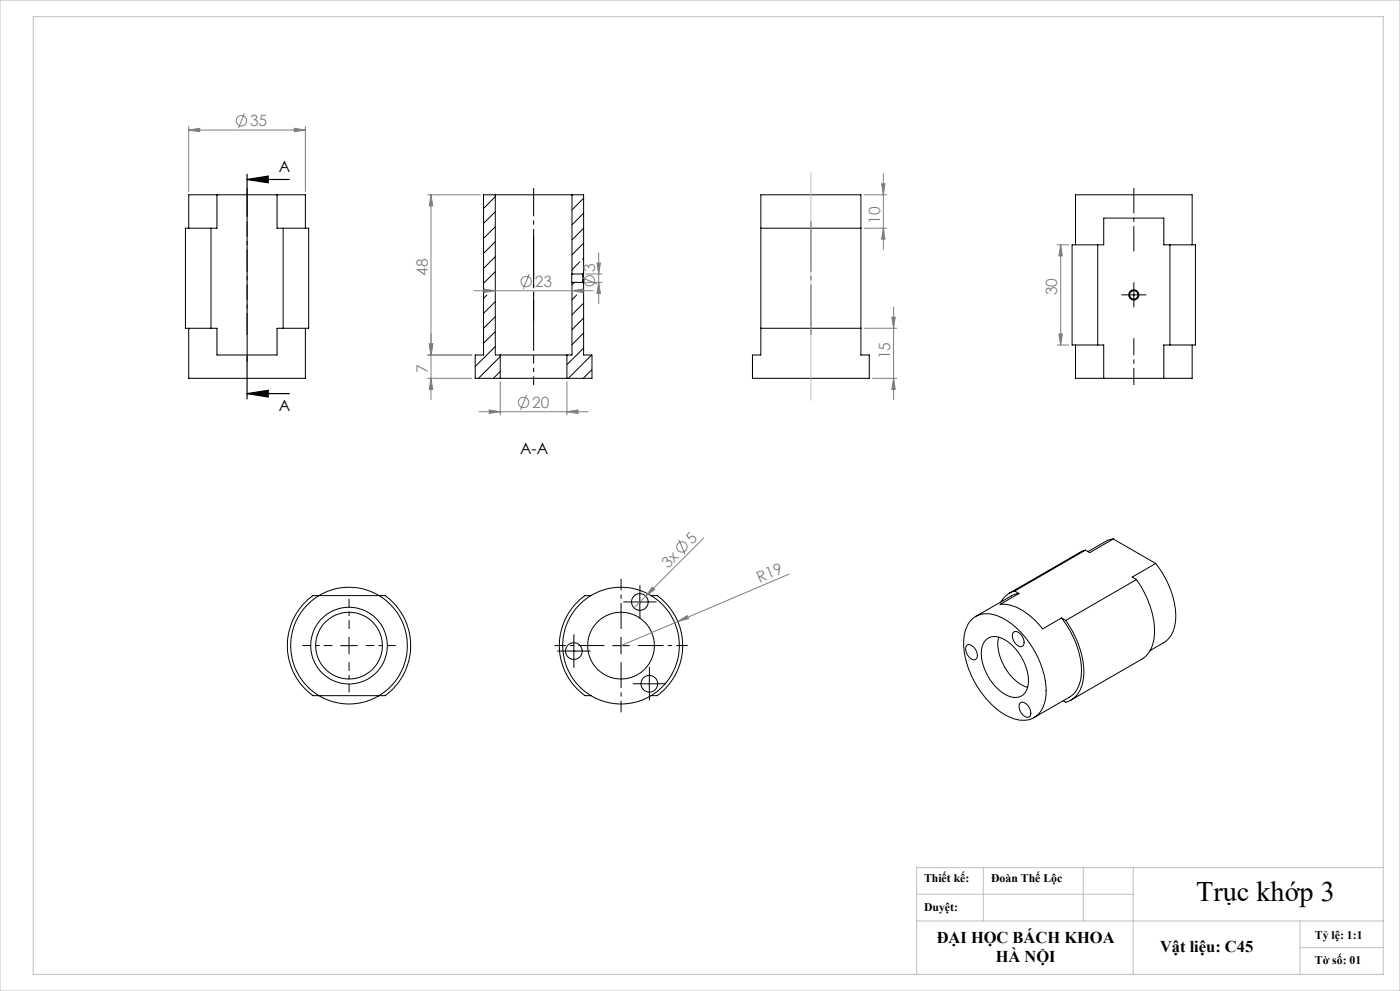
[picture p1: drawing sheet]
<svg xmlns="http://www.w3.org/2000/svg" width="420mm" height="297mm" viewBox="0 0 420 297" stroke-linecap="round" stroke-linejoin="round" font-family="sans-serif">
<g fill="none" stroke="#000" stroke-width=".3">
<path d="M65.1 58.4h-8.5v10M65.1 58.4v10h-1.8M65.1 58.4h18M83.1 58.4h8.5v10M83.1 58.4v10h1.8M148.6 58.4h23M148.6 58.4h-3.5v48h-2.5v7h7.5M148.6 58.4v48h1.5M148.6 58.9l-3.5 3.6M171.6 58.4h3.5v23.4M171.6 58.4v23.7M175.1 59.4l-3.5 3.5"/>
<path d="M228.2 58.4h30.1v48h2.5v7h-35.1v-7h2.5zM63.3 68.4h-7.7v30h7.7M63.3 68.4v30M84.9 68.4h7.7v30h-7.7M84.9 68.4v30M148.6 63.5l-3.5 3.5M148.6 67.9l-3.5 3.5M148.6 72.4l-3.5 3.5M148.6 76.9l-3.5 3.5M174 78.4l-2.4 2.5M175.1 63.9l-3.5 3.5M175.1 68.4l-3.5 3.5"/>
<path d="M175.1 72.9l-3.5 3.5M175.1 77.4l-.4 .3M228.2 68.4h30.1M322.7 73.4v-15h34.9v15M329.3 73.4h1.8v-8h18v8h1.9M329.3 73.4h-7.7v30h7.7M329.3 73.4v30M351 73.4h7.6v30h-7.6M351 73.4v30M56.6 98.4v15h35v-15M63.3 98.4h1.8v8h18v-8h1.8M146.1 88.4l-1 1"/>
<path d="M148.6 81.4l-3.5 3.5M148.6 90.4l-3.5 3.5M148.6 94.9l-3.5 3.5M148.6 99.4l-3.5 3.5M171.6 82.1v2.5M171.6 84.6v21.8h-1.5M171.6 82.1h3.2M171.6 84.6h3.2M172.3 84.6l-.7 .8M173 88.4l-1.4 1.4M174.8 82.1v2.5M174.8 84.6l.3 .3"/>
<path d="M175.1 81.8v3.1M175.1 84.9v21.5h2.5v7h-7.5M175.1 81.8l-.3 .3M175.1 90.8l-3.5 3.5M175.1 95.3l-3.5 3.5M175.1 99.8l-3.5 3.5M228.2 98.4h30.1M337.6 88.4h5.1M340.1 85.9v5M148.6 103.9l-6 6M150.1 106.4h20M150.1 113.4h20"/>
<path d="M150.1 106.4v7M150.1 106.9l-6.6 6.5M150.1 111.3l-2.1 2.1M170.1 106.4v7M175.1 104.3l-5 5M177.5 106.4l-7 7M177.6 110.8l-2.6 2.6M322.7 103.4v10h8.4M329.3 103.4h1.8v10M331.1 113.4h18M351 103.4h-1.9v10M357.6 103.4v10h-8.5"/>
<path d="M177.3 178.5h-1.8a18.5 18.5 0 0 0 0 30h1.8M191.9 177.9v5M195.3 178.5h1.8a18.5 18.5 0 0 1 0 30h-1.8M304.4 177.1a6.4 6.4 0 0 0-4.1 3.3M304.4 177.1l1.3 .8M305.7 177.9l-2.1 .6-10.9 6.2M305.7 177.9l-5.7 3.2a13.8 13.8 0 0 1 10.4 4.7l2.4 2.7 5.7-3.3M325.6 164.9l-1.6 .6-21.2 12.3M325.6 164.9l-21.2 12.2M334 161.5l-1.6 .4-6 3.4M334 161.5l-7.1 4.1-1.3-.7M334 161.5l12.7 7.4"/>
<path d="M340.9 173.7a24.8 24.8 0 0 1 5.1 18.8 7.7 7.7 0 0 1-3.5 5.1l-21.2 12.2M340.9 173.7l-21.2 12.2M346.7 168.9a25.3 25.3 0 0 1 5.9 17.9 7.6 7.6 0 0 1-3.5 5.8l-4.1 2.4M346.7 168.9l-7 4.1 1.2 .7M91.6 180.4l2.3-1.9h21.6a18.5 18.5 0 0 1 0 30h-21.6a18.5 18.5 0 0 1-2.3-28.1zM102.2 193.5h5M104.7 191v5M169.7 195.1h5M172.2 192.6v5M183.8 193.5h5M186.3 191v5M189.5 180.4h5"/>
<path d="M289.9 193.6a1.76 1.76 0 0 1 2.7 1 2 2 0 0 1-.2 3.1 3.2 3.2 0 0 1-2.5-4.1zM291.6 185.6a7.8 7.8 0 0 1 9.2-.4 26.9 26.9 0 0 1 13 22.6 7.7 7.7 0 0 1-5.4 8 12.7 12.7 0 0 1-10.2-4 26.9 26.9 0 0 1-9-20.5 9.2 9.2 0 0 1 2.4-5.7zM296 191.6a5.2 5.2 0 0 1 6.4 .7 15 15 0 0 1 6 13.3 4.1 4.1 0 0 1-6.6 2.7 14.8 14.8 0 0 1-7.2-14.4l.6-1.3zM299.6 191a14.7 14.7 0 0 0 6.2 13.8l2.5 1.2M304.1 189.5a2.25 2.25 0 0 1 2.9 1.8 1.74 1.74 0 0 1-.6 2.5 3.2 3.2 0 0 1-2.3-4.3zM318.5 185.2a25.5 25.5 0 0 1 5.8 18 7.6 7.6 0 0 1-3.5 5.7l-10.6 6.1M318.5 185.2l1.2 .7M319.7 185.9a25.8 25.8 0 0 1 5.2 18.1 7.4 7.4 0 0 1-5.2 6.5l-.8-.5M192.3 204.9h5M194.8 202.4v5M305.9 210.8a1.76 1.76 0 0 1 2.7 1 2.18 2.18 0 0 1 0 3.1 3.1 3.1 0 0 1-2.7-4.1z"/>
<circle cx="340.1" cy="88.4" r="1.53"/>
<circle cx="340.1" cy="88.4" r="1.24"/>
<circle cx="104.7" cy="193.5" r="11.5"/>
<circle cx="104.7" cy="193.5" r="17.5"/>
<circle cx="104.7" cy="193.5" r="10"/>
<circle cx="172.2" cy="195.1" r="2.51"/>
<circle cx="186.3" cy="193.5" r="17.5"/>
<circle cx="186.3" cy="193.5" r="10"/>
<circle cx="191.9" cy="180.4" r="2.5"/>
<circle cx="194.8" cy="204.9" r="2.5"/>
</g>
<g fill="none" stroke="#808080" stroke-width=".3">
<path d="M56.6 39l3.3-.6v1.1zM56.6 38v19.4M56.6 39h35M73.3 34l-1.8 4.4M88.3 38.4l3.3 .6-3.3 .5zM91.6 38v19.4M128.3 58.4h15.8M129.3 58.4l.5 3.3h-1zM129.3 58.4v61.3M259.3 58.4h6.7M264.5 55.1h1l-.5 3.3zM265 52v22.8"/>
<path d="M179.1 78.8h1l-.5 3.3zM179.6 75.8v15.2M259.3 68.4h6.7M265 68.4l.5 3.3h-1zM317.2 73.4h3.4M318.2 73.4l.5 3.3h-1zM318.2 73.4v30M142.2 87.1h35.7M145.3 86.6l3.3 .5-3.3 .6zM158.7 82.2l-1.7 4.4M171.6 87.1l3.3-.5v1.1zM174.6 83.3l4.5 1.8"/>
<path d="M175.8 82.1h4.8M175.8 84.6h4.8M179.6 84.6l.5 3.3h-1zM259.3 98.4h9.8M267.5 95.1h1.1l-.5 3.3zM268.1 92v27.7M128.3 113.4h13.3M128.8 103.1h1l-.5 3.3zM129.3 113.4l.5 3.3h-1zM141.6 106.4h-13.3M150.1 114.4v10M157.9 118.4l-1.7 4.4"/>
<path d="M170.1 114.4v10M261.8 113.4h7.3M268.1 113.4l.5 3.3h-1.1zM317.2 103.4h3.4M317.7 100.1h1l-.5 3.3zM143.7 123.4h32.7M146.8 122.9l3.3 .5-3.3 .5zM170.1 123.4l3.3-.5v1zM195.7 176l.7 .7-2.7 1.9zM203.6 161.7l1.9 4.4M211.1 161.3l-20.9 20.9M236.8 172l-33.5 14.3"/>
<path d="M203.3 186.3l2.9-1.8 .4 .9zM203.3 186.3l-17 7.2"/>
<circle cx="72.4" cy="36.2" r="1.55"/>
<circle cx="157.9" cy="84.4" r="1.55"/>
<circle cx="176.8" cy="84.1" r="1.55"/>
<circle cx="157.1" cy="120.6" r="1.55"/>
<circle cx="204.6" cy="163.9" r="1.56"/>
</g>
<path d="M74.1 53.8h12.7M74.1 52.2v12.7M74.1 53.8l6.4-1v2zM74.1 106.9v12.7M74.1 118h12.7M74.1 118l6.4-1v2z" fill="none" stroke="#000" stroke-width=".35"/>
<path d="M74.1 66.4v34M243.3 66.4v34" fill="none" stroke="#000" stroke-width=".3" stroke-dasharray="15.2 1.3 1.3 1.3" stroke-dashoffset=".1" stroke-linecap="butt"/>
<path d="M74.1 56.4v52" fill="none" stroke="#000" stroke-width=".3" stroke-dasharray="15.2 1.3 1.3 1.3" stroke-dashoffset=".7" stroke-linecap="butt"/>
<path d="M160.1 69.6v36.8" fill="none" stroke="#000" stroke-width=".3" stroke-dasharray="15.2 1.3 1.3 1.3" stroke-dashoffset="-1.2" stroke-linecap="butt"/>
<path d="M160.1 56.4v39.7" fill="none" stroke="#000" stroke-width=".3" stroke-dasharray="15.2 1.3 1.3 1.3" stroke-dashoffset="6.8" stroke-linecap="butt"/>
<path d="M160.1 106.4v9M99.7 193.5h-9M104.7 188.5v-9M104.7 198.5v9M109.7 193.5h9" fill="none" stroke="#000" stroke-width=".3" stroke-dasharray="15.2 1.3 1.3 1.3" stroke-dashoffset="12.6" stroke-linecap="butt"/>
<path d="M181.3 193.5h-15M186.3 188.5v-15M186.3 198.5v15M191.3 193.5h15" fill="none" stroke="#000" stroke-width=".3" stroke-dasharray="15.2 1.3 1.3 1.3" stroke-dashoffset="7.5" stroke-linecap="butt"/>
<g fill="none" stroke="#000" stroke-width=".3" stroke-dasharray="15.2 1.3 1.3 1.3" stroke-linecap="butt">
<path d="M337.7 88.4h-1.3M340.2 85.9v-1.3M340.2 90.9v1.2M342.7 88.4h1.2M192 177.9v-2.5M169.7 195.1h-2.5M172.2 192.6v-2.5M172.2 197.6v2.5M174.7 195.1h2.5M189.5 180.4h-2.5M192 182.9v2.5M194.5 180.4h2.5"/>
<path d="M192.3 204.9h-2.5M194.8 202.4v-2.5M194.8 207.4v2.5M197.3 204.9h2.5"/>
</g>
<path d="M340.2 75.4v-19" fill="none" stroke="#000" stroke-width=".3" stroke-dasharray="15.2 1.3 1.3 1.3" stroke-dashoffset="7.6" stroke-linecap="butt"/>
<path d="M340.2 115.4v-14" fill="none" stroke="#000" stroke-width=".3" stroke-dasharray="15.2 1.3 1.3 1.3" stroke-dashoffset="10.1" stroke-linecap="butt"/>
<path d="M0 0h420v297h-420zM10 5h405v287h-405zM243.3 51.8v68.2M275 276h140M275 268h65M295 260v16M325 260v16M340 260v32M390 276v16M415 260h-140v32M390 284h25" fill="none" stroke="#c0c0c0" stroke-width=".3"/>
<path d="M74.1 53.8l6.4-1v2zM74.1 118l6.4-1v2z" fill="#000"/>
<g fill="#808080">
<path d="M203.3 186.3l2.9-1.8 .4 .9z"/>
<path d="M195.7 176l.7 .7-2.7 1.9z"/>
<path d="M56.6 39l3.3-.6v1.1zM88.3 38.4l3.3 .6-3.3 .5zM146.8 122.9l3.3 .5-3.3 .5zM170.1 123.4l3.3-.5v1zM145.3 86.6l3.3 .5-3.3 .6zM171.6 87.1l3.3-.5v1.1z"/>
<path d="M129.3 113.4l.5 3.3h-1zM128.8 103.1h1l-.5 3.3z"/>
<path d="M264.5 55.1h1l-.5 3.3zM265 68.4l.5 3.3h-1zM267.5 95.1h1.1l-.5 3.3zM268.1 113.4l.5 3.3h-1.1zM318.2 73.4l.5 3.3h-1zM317.7 100.1h1l-.5 3.3zM129.3 58.4l.5 3.3h-1zM128.8 103.1h1l-.5 3.3z"/>
<path d="M179.1 78.8h1l-.5 3.3zM179.6 84.6l.5 3.3h-1z"/>
</g>
<text font-size="8.5" x="358.8" y="270.2">Trục khớp 3</text>
<g font-size="4.9">
<text x="281" y="282.5">ĐẠI HỌC BÁCH KHOA</text>
<text x="348" y="285.4">Vật liệu: C45</text>
<text x="298.7" y="288.5">HÀ NỘI</text>
</g>
<g font-size="4.7" fill="#808080">
<text x="75" y="37.9">35</text>
<text x="264" y="67" transform="rotate(-90 264 67)">10</text>
<text x="128.3" y="82.7" transform="rotate(-90 128.3 82.7)">48</text>
<text x="178.6" y="81.6" transform="rotate(-90 178.6 81.6)">3</text>
<text x="160.4" y="86.1">23</text>
<text x="317.2" y="88.5" transform="rotate(-90 317.2 88.5)">30</text>
<text x="267.1" y="107.7" transform="rotate(-90 267.1 107.7)">15</text>
<text x="128.3" y="111.7" transform="rotate(-90 128.3 111.7)">7</text>
<text x="159.6" y="122.3">20</text>
<text x="207.6" y="163.3" transform="rotate(-45 207.6 163.3)">5</text>
<text x="200.5" y="170.4" transform="rotate(-45 200.5 170.4)">3x</text>
<text x="227.9" y="174.7" transform="rotate(-23 227.9 174.7)">R19</text>
</g>
<g font-size="4.7">
<text x="83.6" y="51.6">A</text>
<text x="83.6" y="123.3">A</text>
<text x="156" y="135.9">A-A</text>
</g>
<g font-size="3.5">
<text x="277.2" y="264.4">Thiết kế:</text>
<text x="297.3" y="264.4">Đoàn Thế Lộc</text>
<text x="277.2" y="273">Duyệt:</text>
<text x="394.5" y="281.4">Tỷ lệ: 1:1</text>
<text x="394.5" y="289">Tờ số: 01</text>
</g>
</svg>
